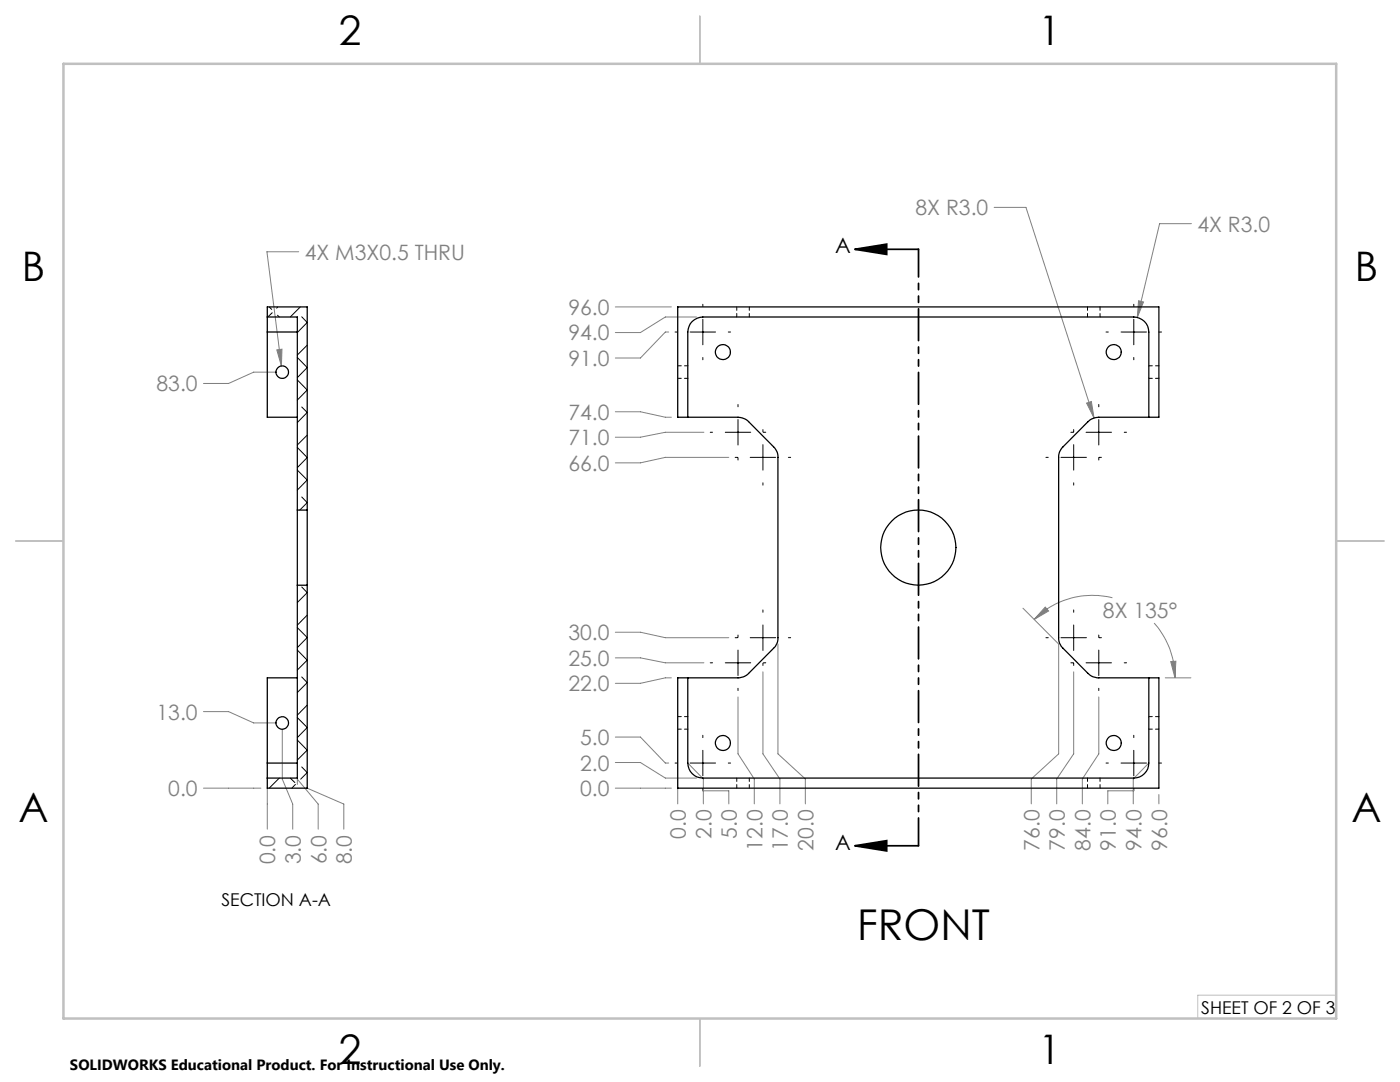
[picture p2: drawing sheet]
<svg xmlns="http://www.w3.org/2000/svg" width="279mm" height="216mm" viewBox="0 0 279 216" stroke-linecap="round" stroke-linejoin="round" font-family="sans-serif">
<path d="M170.6 49.7h12.7M170.6 49.7l6.4-1v2.1zM170.6 168.8h12.7M170.6 168.8l6.4-1.1v2.1z" fill="none" stroke="#000" stroke-width=".35"/>
<g fill="none" stroke="#808080" stroke-width=".2">
<path d="M59.6 50.2h-6.3l2.9 22.8M198.4 41.4h6.4l13.5 42M237.8 44.6h-6.4l-4.4 18.7M55.1 74.3h-4.5l-5 2.2h-5M55.2 69.8l1.1-.1-.1 3.3zM122.8 61.2h11.2M133.5 66.3h-.7l-5 5.1h-5M139 63.3h-6.2l-5 3.1h-5M227.2 60l1 .3-1.2 3zM122.8 82.2h5l5 1.1h1.2M140.5 86.3h-7.7l-5 .9h-5M145.5 91.3h-12.7l-5 1.1h-5"/>
<path d="M216.9 80.4l.9-.3 .5 3.3zM222 119.3a16.4 16.4 0 0 0-15.6 4.3M122.8 131.3h5l5 1h7.7M122.8 126.2h5l5 1h12.7M134 135.3h-1.2l-5 1h-5M147.3 139.1v11.3l3.2 5v5M152.3 134.1v16.3l3.3 5v5M155.3 128.5v21.9l5.4 5v5M204.2 121.4l7 7.1M208.6 121.1l.7 .8-2.9 1.7zM211.3 128.5v21.9l-5.5 5v5M214.3 134.1v16.3l-3.4 5v5"/>
<path d="M219.3 139.1v11.3l-3.3 5v5M230.3 124.3a16.2 16.2 0 0 1 4.2 11M232.6 135.3h5.1M233.6 132l1.1-.1-.2 3.4zM40.6 157.3h11.5M40.6 142h5l5 2.3h4.5M53.3 157.3v8.2M56.3 145.5v10l2.1 4.9v5.1M59.3 156.5v-1l4.2 4.9v5.1M61.3 157.3l7.3 3.1v5.1M122.8 157.3h11.2M122.8 152.2h5l5 3.1h6.2"/>
<path d="M122.8 147.1h5l5 5.2h.7M135.3 157.3h.1M135.3 157.3v3.1M137.3 152.3l3.1 3.1v5M140.3 157.8h5.2v2.6M226.3 157.8h-5.2v2.6M229.3 152.3l-3.1 3.1v5M231.3 158.5v1.9"/>
</g>
<g fill="none" stroke="#000" stroke-width=".2">
<path d="M134.7 66.3h.5M137.7 66.3h5.1M140.3 60.7v.5M140.3 63.7v5.1M140.3 71.3v.5M145.3 66.3h.5M220.7 66.3h.5M223.7 66.3h5.1M226.3 60.7v.5M226.3 63.7v5.1M226.3 71.3v.5M231.4 66.3h.4"/>
<path d="M141.7 86.3h.5M144.7 86.3h5.1M146.7 91.3h.5M147.3 80.7v.5M147.3 83.7v5.1M147.3 91.3v.5M149.7 91.3h5.1M152.3 85.7v.5M152.3 88.7v5.1M152.3 96.3v.5M152.4 86.3h.4M157.3 91.3h.5"/>
<path d="M208.7 91.3h.5M211.7 91.3h5.1M213.7 86.3h.5M214.3 85.7v.5M214.3 88.7v5.1M214.3 96.3v.5M216.7 86.3h5.1M219.3 80.7v.5M219.3 83.7v5.1M219.3 91.3v.5M219.4 91.3h.4M224.4 86.3h.4"/>
<path d="M141.7 132.3h.5M144.7 132.3h5.1M146.7 127.2h.5M147.3 126.7v.5M147.3 129.7v5.1M147.3 137.3v.5M149.7 127.2h5.1M152.3 121.7v.5M152.3 124.7v5.1M152.3 132.3v.5M152.4 132.3h.4M157.3 127.2h.5"/>
<path d="M208.7 127.2h.5M211.7 127.2h5.1M213.7 132.3h.5M214.3 121.7v.5M214.3 124.7v5.1M214.3 132.3v.5M216.7 132.3h5.1M219.3 126.7v.5M219.3 129.7v5.1M219.3 137.3v.5M219.4 127.2h.4M224.4 132.3h.4"/>
<path d="M134.7 152.3h.5M137.7 152.3h5.1M140.3 146.7v.5M140.3 149.7v5.1M140.3 157.3v.5M145.3 152.3h.5M220.7 152.3h.5M223.7 152.3h5.1M226.3 146.7v.5M226.3 149.7v5.1M226.3 157.3v.5M231.4 152.3h.4"/>
</g>
<path d="M183.3 49.7v119.1" fill="none" stroke="#000" stroke-width=".35" stroke-dasharray="6.3 1.3 1.3 1.3 1.3 1.3" stroke-dashoffset=".8"/>
<path d="M266.7 198.6h-27.7v4.6" fill="none" stroke="#c0c0c0" stroke-width=".2"/>
<path d="M139.7 3.2v9.5M3.1 107.9h9.6M266.7 107.9h9.5M139.7 203.2v9.6" fill="none" stroke="#c0c0c0" stroke-width=".25"/>
<path d="M12.7 12.7h254v190.5h-254z" fill="none" stroke="#c0c0c0" stroke-width=".5"/>
<path d="M170.6 49.7l6.4-1v2.1zM170.6 168.8l6.4-1.1v2.1z" fill="#000"/>
<path d="M227.2 60l-.2 3.3 1.2-3zM233.6 132l1.1-.1-.2 3.4zM208.6 121.1l.7 .8-2.9 1.7zM216.9 80.4l1.4 3-.5-3.3zM55.2 69.8l1 3.2 .1-3.3z" fill="#808080"/>
<g fill="none" stroke="#000" stroke-width=".25">
<path d="M53.3 63.3v3M53.3 66.3v17h6M53.3 63.3h6v38.5M53.3 63.3v-2.1h8v40.6M53.3 66.3h6M135.3 61.2h96v22.1h-12a3.3 3.3 0 0 0-2.2 .8l-4.9 5a2.73 2.73 0 0 0-.9 2.2v35.9a2.73 2.73 0 0 0 .9 2.2l4.9 5a2.88 2.88 0 0 0 2.2 .9h12v22h-96v-22h12a2.87 2.87 0 0 0 2.1-.9l5-5a2.73 2.73 0 0 0 .9-2.2v-35.9a2.73 2.73 0 0 0-.9-2.2l-5-5a3.3 3.3 0 0 0-2.1-.8h-12zM137.3 83.3v-17a3 3 0 0 1 3-3h86a3 3 0 0 1 3 3v17M59.3 101.8v15M59.3 116.8v38.5h-6M59.3 116.8h2M59.3 101.8h2M61.3 101.8v15"/>
<path d="M61.3 116.8v40.5h-8v-2M59.3 135.3h-6v17M137.3 135.3v17a3 3 0 0 0 3 3h86a3 3 0 0 0 3-3v-17M53.3 152.3v3M53.3 152.3h6"/>
<circle cx="56.3" cy="74.3" r="1.25"/>
<circle cx="144.3" cy="70.3" r="1.5"/>
<circle cx="222.3" cy="70.3" r="1.5"/>
<circle cx="183.3" cy="109.3" r="7.5"/>
<circle cx="56.3" cy="144.3" r="1.26"/>
<circle cx="144.3" cy="148.3" r="1.5"/>
<circle cx="222.3" cy="148.3" r="1.5"/>
</g>
<g fill="none" stroke="#000" stroke-width=".2" stroke-dasharray="1.3 .6" stroke-dashoffset=".6">
<path d="M135.3 75.5h2M137.3 73h-2M147 61.2v2M149.5 63.2v-2M217 61.2v2M219.5 63.2v-2M229.3 75.5h2M231.3 73h-2M135.3 145.5h2M137.3 143h-2M147 155.2v2M149.5 157.2v-2"/>
<path d="M217 155.2v2M219.5 157.2v-2M229.3 145.5h2M231.3 143h-2"/>
</g>
<g fill="none" stroke="#000" stroke-width=".2">
<path d="M53.7 61.2l.5 .5M54.3 62.4l-.9 .9M55.4 62.9l.3 .4M55.5 61.2l-.3 .3M59.3 71.3l2 2-2 2.1M59.3 75.8l2 2-2 2M59.9 61.2l-2 2.1M60.2 63.2l1.1 1.1-2 2.1M61.3 68.9l-2 1.9M59.3 89.3l2 2-2 2M59.3 93.8l2 2-2 2M60.2 81.2l1.1 1.1-2 2"/>
<path d="M60.2 99.2l1.1 1.1-1.5 1.5M61.3 86.8l-2 2M60.2 117.1l1.1 1.2-2 1.9M59.3 125.2l2 2-2 2M59.3 129.7l2 2-2 2M60.2 135.1l1.1 1.1-2 2M61.3 122.7l-2 2M55.7 155.3l-2 2M57.9 155.3l.9 .8M58.9 156.5l-.7 .8M59.3 143.2l2 2-2 2M59.3 147.7l2 2-2 2"/>
<path d="M60.2 153l1.1 1.2-1.3 1.3M61.3 140.7l-2 2"/>
</g>
<text font-size="8.5" x="171.1" y="187.5">FRONT</text>
<g font-size="8.1">
<text x="67.6" y="8.9">2</text>
<text x="207.3" y="8.9">1</text>
<text x="4.4" y="56.2">B</text>
<text x="270.4" y="56.2">B</text>
<text x="3.7" y="164.1">A</text>
<text x="269.7" y="164.1">A</text>
<text x="67.6" y="212.4">2</text>
<text x="207.3" y="212.4">1</text>
</g>
<g font-size="4.2" fill="#808080">
<text x="182.7" y="42.9">8X R3.0</text>
<text x="239" y="46.2">4X R3.0</text>
<text x="60.8" y="51.8">4X M3X0.5 THRU</text>
<text x="113.4" y="62.8">96.0</text>
<text x="113.4" y="67.9">94.0</text>
<text x="113.4" y="73">91.0</text>
<text x="31.2" y="78.1">83.0</text>
<text x="113.4" y="83.7">74.0</text>
<text x="113.4" y="88.8">71.0</text>
<text x="113.4" y="93.9">66.0</text>
<text x="220.1" y="123.4">8X 135°</text>
<text x="113.4" y="127.7">30.0</text>
<text x="113.4" y="137.9">22.0</text>
<text x="113.4" y="132.8">25.0</text>
<text x="31.2" y="143.6">13.0</text>
<text x="115.8" y="148.7">5.0</text>
<text x="115.8" y="153.8">2.0</text>
<text x="33.6" y="158.8">0.0</text>
<text x="115.8" y="158.8">0.0</text>
<text x="136.9" y="167.4" transform="rotate(-90 136.9 167.4)">0.0</text>
<text x="142" y="167.4" transform="rotate(-90 142 167.4)">2.0</text>
<text x="147.1" y="167.4" transform="rotate(-90 147.1 167.4)">5.0</text>
<text x="54.9" y="172.5" transform="rotate(-90 54.9 172.5)">0.0</text>
<text x="60" y="172.5" transform="rotate(-90 60 172.5)">3.0</text>
<text x="65.1" y="172.5" transform="rotate(-90 65.1 172.5)">6.0</text>
<text x="70.2" y="172.5" transform="rotate(-90 70.2 172.5)">8.0</text>
<text x="152.2" y="169.8" transform="rotate(-90 152.2 169.8)">12.0</text>
<text x="157.3" y="169.8" transform="rotate(-90 157.3 169.8)">17.0</text>
<text x="162.4" y="169.8" transform="rotate(-90 162.4 169.8)">20.0</text>
<text x="207.4" y="169.8" transform="rotate(-90 207.4 169.8)">76.0</text>
<text x="212.5" y="169.8" transform="rotate(-90 212.5 169.8)">79.0</text>
<text x="217.6" y="169.8" transform="rotate(-90 217.6 169.8)">84.0</text>
<text x="222.7" y="169.8" transform="rotate(-90 222.7 169.8)">91.0</text>
<text x="227.8" y="169.8" transform="rotate(-90 227.8 169.8)">94.0</text>
<text x="232.9" y="169.8" transform="rotate(-90 232.9 169.8)">96.0</text>
</g>
<g font-size="4.2">
<text x="166.7" y="50.5">A</text>
<text x="166.7" y="169.6">A</text>
</g>
<g font-size="3.5">
<text x="44.2" y="180.9">SECTION A-A</text>
<text x="239.7" y="202.3">SHEET OF 2 OF 3</text>
</g>
<text font-size="3" x="14" y="213.5">SOLIDWORKS Educational Product. For Instructional Use Only.</text>
</svg>
